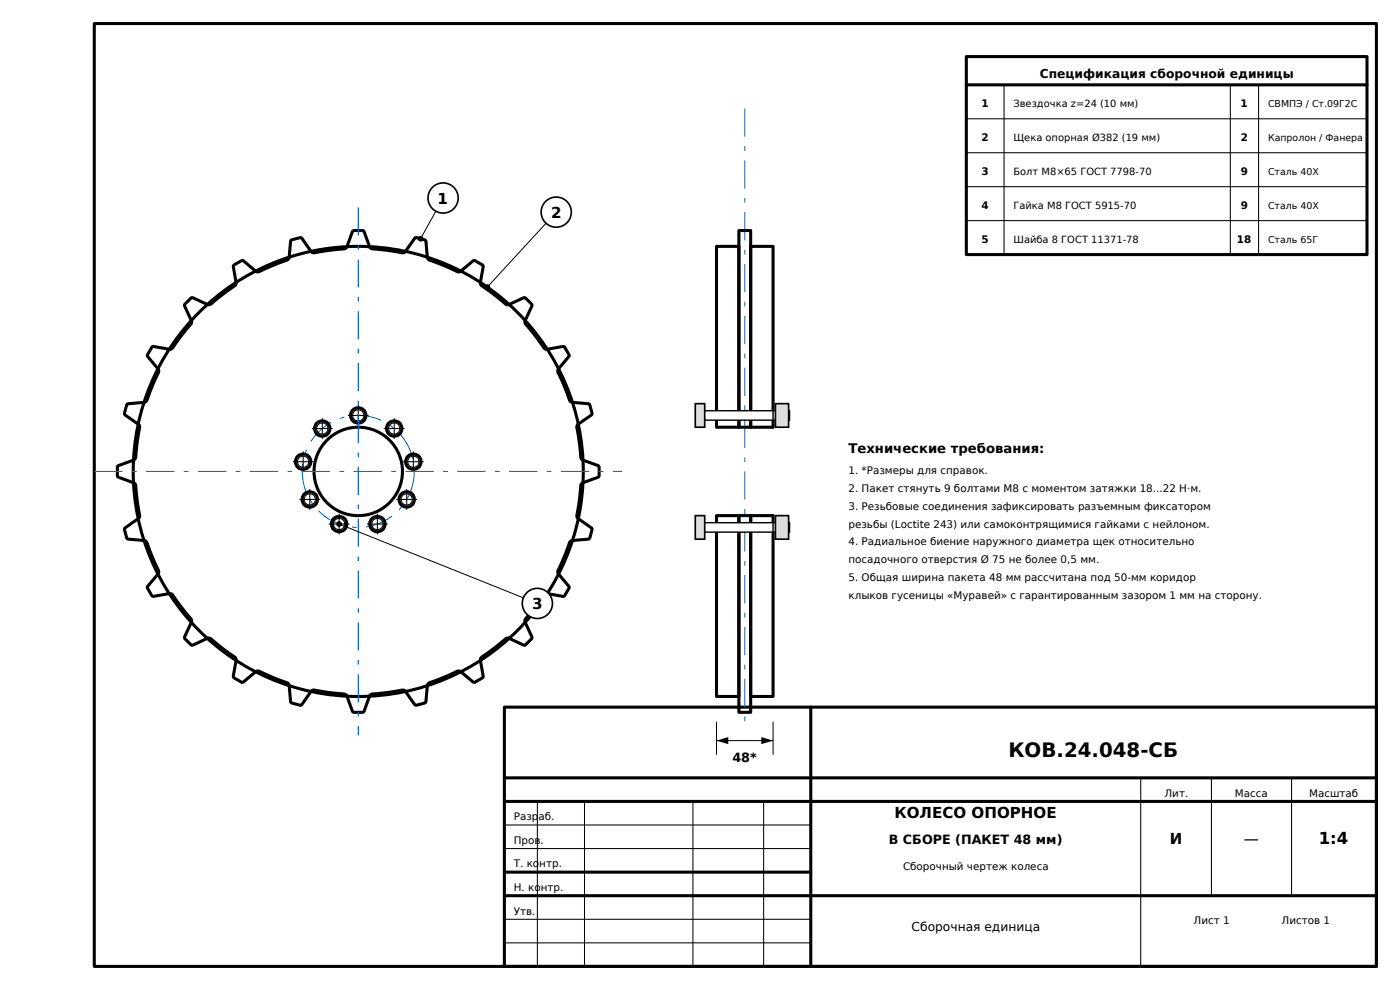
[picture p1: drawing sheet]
<svg xmlns="http://www.w3.org/2000/svg" width="297mm" height="210mm" viewBox="0 0 297 210" stroke-linecap="round" stroke-linejoin="round" font-family="sans-serif">
<g fill="none" stroke="#000" stroke-width=".65">
<path d="M20 5h272v200h-272zM39.3 64.5l1.5-1.4 3.4 1.6a4.6 4.6 0 0 0 2.1-1.5l3.7-2.9 .1-.4-.6-3.3 .1-.4 1.9-.9 2.8 2.2 .5 .2 6.1-2.5 .4-.5 .3-3.5 .3-.3 1.8-.5 .3 .1 2 2.9 .4 .2 5.7-.7a1.33 1.33 0 0 0 1.5-.5l1.2-3.2 .3-.3h1.8l.3 .1 1.2 3.3 .4 .4 6.5 .9 .7-.2 2-2.9 .3-.1 1.8 .5 .3 .3 .3 3.5 .3 .4 6.3 2.6 .5-.2 2.6-2.2h.4l1.6 .9 .1 .3-.6 3.4 .1 .5 5.3 4.1 .6 .1 3.2-1.4 .4 .1 1.4 1.5-1.5 3.3 .1 .7 4.1 5.2 .5 .1 3.5-.6 1.1 1.7-.1 .5-2.1 2.5-.2 .5 2.6 6.3 .4 .3 3.5 .3 .3 .3 .5 1.8-.1 .3-2.9 2-.2 .4 .7 5.7a1.33 1.33 0 0 0 .5 1.5l3.4 1.2 .1 .3v1.8l-.3 .4-3.2 1.1-.4 .6-.8 6.6 .2 .4 2.9 2 .1 .3-.5 1.8-.3 .3-3.3 .2a1.1 1.1 0 0 0-.9 1.2l-2.3 5.5 .2 .5 2.2 2.6v.4l-1.1 1.7-3.5-.6-.5 .1-4.1 5.2-.1 .7 1.5 3.3-1.4 1.5-.4 .1-3.2-1.4-.6 .1-5.3 4.1-.1 .5 .6 3.4-.1 .3-1.6 .9h-.4l-2.6-2.2-.5-.2-6.3 2.6-.3 .4-.3 3.5-.3 .3-1.8 .5-.3-.1-2-2.9-.4-.2-5.7 .7a1.33 1.33 0 0 0-1.5 .5l-1.1 3.2-.4 .3h-1.8l-.3-.1-1.2-3.3-.4-.4-6.5-.9-.7 .2-2 2.9-.3 .1-1.8-.5-.2-.2-.4-3.6-.4-.5-6.1-2.5-.5 .2-2.8 2.2-1.9-.9-.1-.4 .6-3.3-.2-.6-5.4-4.1h-.5l-3.1 1.4-.4-.1-1.4-1.5 1.5-3.2v-.5l-4-5.3-.7-.3-3.3 .6-.4-.2-.9-1.8 2.2-2.8 .2-.4-2.3-5.5a1.1 1.1 0 0 0-.9-1.2l-3.4-.3-.2-.2-.5-1.8 .1-.3 2.9-2 .2-.4-.7-5.7a1.33 1.33 0 0 0-.5-1.5l-3.2-1.1-.3-.4v-1.8l.1-.3 3.3-1.2 .4-.4 .9-6.5-.2-.7-2.9-2-.1-.3 .5-1.8 .3-.3 3.5-.3 .4-.3 2.6-6.3-.2-.5-2.1-2.5-.1-.5 1.1-1.7 3.5 .6 .5-.1 4.1-5.3 .1-.6-1.4-3.2zM107 150h185v55h-185zM172 150v55M107 165h185M107 170h185M107 185h65M107 190h185"/>
<circle cx="64.3" cy="97.9" r="1.63"/>
<circle cx="68.4" cy="90.9" r="1.63"/>
<circle cx="76" cy="88.1" r="1.63"/>
<circle cx="76" cy="100" r="47.7"/>
<circle cx="83.6" cy="90.9" r="1.63"/>
<circle cx="87.7" cy="97.9" r="1.63"/>
<circle cx="65.7" cy="105.9" r="1.63"/>
<circle cx="71.9" cy="111.2" r="1.63"/>
<circle cx="76" cy="100" r="9.4"/>
<circle cx="80" cy="111.2" r="1.63"/>
<circle cx="86.3" cy="105.9" r="1.63"/>
</g>
<g fill="none" stroke="#000" stroke-width=".22">
<path d="M62.1 97.9h4.4M64.3 95.7v4.4M66.2 90.9h4.4M68.4 88.7v4.4M73.8 88.1h4.4M76 85.9v4.4M81.4 90.9h4.4M83.6 88.7v4.4M85.5 97.9h4.4M87.7 95.7v4.4M63.5 105.9h4.4M65.7 103.7v4.4"/>
<path d="M69.7 111.2h4.4M71.9 109v4.4M77.9 111.2h4.4M80.1 109v4.4M84.1 105.9h4.4M86.3 103.7v4.4M107 175h65M107 180h65M114 170v35M124 170v35M147 170v35M162 170v35"/>
<path d="M242 165v40M257 165v25M274 165v25M107 195h65M107 200h65"/>
<circle cx="64.3" cy="97.9" r="1.19"/>
<circle cx="68.4" cy="90.9" r="1.19"/>
<circle cx="76" cy="88.1" r="1.19"/>
<circle cx="83.6" cy="90.9" r="1.19"/>
<circle cx="87.7" cy="97.9" r="1.19"/>
<circle cx="65.7" cy="105.9" r="1.19"/>
<circle cx="71.9" cy="111.2" r="1.19"/>
<circle cx="80" cy="111.2" r="1.19"/>
<circle cx="86.3" cy="105.9" r="1.19"/>
</g>
<g fill="none" stroke="#06c" stroke-width=".22" stroke-dasharray="6 2 1 2" stroke-linecap="butt">
<path d="M76 44v112M20 100h112"/>
<circle cx="76" cy="100" r="11.9"/>
</g>
<path d="M94 42l-4.8 8.6" fill="none" stroke="#000" stroke-width=".21"/>
<circle cx="89.2" cy="50.6" r=".6" fill="#000"/>
<circle cx="94" cy="42" r="3.2" fill="#fff" stroke="#000" stroke-width=".35"/>
<path d="M118 45l-14.6 15.9" fill="none" stroke="#000" stroke-width=".21"/>
<circle cx="103.4" cy="60.9" r=".6" fill="#000"/>
<circle cx="118" cy="45" r="3.2" fill="#fff" stroke="#000" stroke-width=".35"/>
<path d="M71.9 111.2l42.1 16.8" fill="none" stroke="#000" stroke-width=".21"/>
<circle cx="71.9" cy="111.2" r=".6" fill="#000"/>
<circle cx="114" cy="128" r="3.2" fill="#fff" stroke="#000" stroke-width=".35"/>
<path d="M158 23v132" fill="none" stroke="#06c" stroke-width=".22" stroke-dasharray="6 2 1 2" stroke-linecap="butt"/>
<path d="M152 52.3h4.8v38.3h-4.8zM156.8 48.9h2.5v41.7h-2.5zM159.3 52.3h4.7v38.3h-4.7zM152 109.4h4.8v38.3h-4.8zM156.8 109.4h2.5v41.7h-2.5zM159.3 109.4h4.7v38.3h-4.7z" fill="none" stroke="#000" stroke-width=".65"/>
<path d="M148.5 87.1h19v2h-19z" fill="#fff" stroke="#000" stroke-width=".3"/>
<g fill="#ddd" stroke="#000" stroke-width=".35">
<path d="M147.5 85.6h2v5h-2z"/>
<path d="M164.5 85.6h2.8v5h-2.8z"/>
</g>
<path d="M164 85.3v5.6" fill="none" stroke="#000" stroke-width=".3"/>
<path d="M148.5 110.9h19v2h-19z" fill="#fff" stroke="#000" stroke-width=".3"/>
<g fill="#ddd" stroke="#000" stroke-width=".35">
<path d="M147.5 109.4h2v5h-2z"/>
<path d="M164.5 109.4h2.8v5h-2.8z"/>
</g>
<path d="M164 109.1v5.6" fill="none" stroke="#000" stroke-width=".3"/>
<path d="M152 157.1h12M152 153.1v7M164 153.1v7" fill="none" stroke="#000" stroke-width=".21"/>
<path d="M152 157.1l2.5-.8v1.6zM161.5 156.3l2.5 .8-2.5 .8z" fill="#000"/>
<path d="M205 12h85v42h-85zM205 18h85" fill="none" stroke="#000" stroke-width=".65"/>
<path d="M213 18v36M261 18v36M267 18v36M205 25.2h85M205 32.4h85M205 39.6h85M205 46.8h85" fill="none" stroke="#000" stroke-width=".22"/>
<text font-size="4.2" x="213.9" y="160.5">КОВ.24.048-СБ</text>
<text font-size="3.5" x="279.7" y="179">1:4</text>
<g font-size="3.2">
<text x="92.8" y="43.2">1</text>
<text x="116.9" y="46.2">2</text>
<text x="112.9" y="129.2">3</text>
<text x="189.8" y="173.5">КОЛЕСО ОПОРНОЕ</text>
<text x="248.2" y="179">И</text>
<text x="263.9" y="179">—</text>
</g>
<text font-size="2.8" x="180" y="96">Технические требования:</text>
<g font-size="2.7">
<text x="155.4" y="161.6">48*</text>
<text x="188.6" y="179">В СБОРЕ (ПАКЕТ 48 мм)</text>
</g>
<g font-size="2.6">
<text x="220.6" y="16.5">Спецификация сборочной единицы</text>
<text x="193.4" y="197.5">Сборочная единица</text>
</g>
<g font-size="2.2">
<text x="208.2" y="22.8">1</text>
<text x="263.2" y="22.8">1</text>
<text x="208.2" y="30">2</text>
<text x="263.2" y="30">2</text>
<text x="208.2" y="37.2">3</text>
<text x="263.2" y="37.2">9</text>
<text x="208.2" y="44.4">4</text>
<text x="263.2" y="44.4">9</text>
<text x="208.2" y="51.6">5</text>
<text x="262.4" y="51.6">18</text>
<text x="180" y="100.5">1. *Размеры для справок.</text>
<text x="180" y="104.3">2. Пакет стянуть 9 болтами М8 с моментом затяжки 18...22 Н·м.</text>
<text x="180" y="108.1">3. Резьбовые соединения зафиксировать разъемным фиксатором</text>
<text x="180" y="111.9">резьбы (Loctite 243) или самоконтрящимися гайками с нейлоном.</text>
<text x="180" y="115.7">4. Радиальное биение наружного диаметра щек относительно</text>
<text x="180" y="119.5">посадочного отверстия Ø 75 не более 0,5 мм.</text>
<text x="180" y="123.3">5. Общая ширина пакета 48 мм рассчитана под 50-мм коридор</text>
<text x="180" y="127.1">клыков гусеницы «Муравей» с гарантированным зазором 1 мм на сторону.</text>
<text x="109" y="174">Разраб.</text>
<text x="247" y="169">Лит.</text>
<text x="262" y="169">Масса</text>
<text x="277.7" y="169">Масштаб</text>
<text x="109" y="179">Пров.</text>
<text x="109" y="184">Т. контр.</text>
<text x="191.6" y="184.5">Сборочный чертеж колеса</text>
<text x="109" y="189">Н. контр.</text>
<text x="109" y="194">Утв.</text>
<text x="253.2" y="196">Лист 1</text>
<text x="271.9" y="196">Листов 1</text>
</g>
<g font-size="2.1">
<text x="215" y="22.8">Звездочка z=24 (10 мм)</text>
<text x="215" y="30">Щека опорная Ø382 (19 мм)</text>
<text x="215" y="37.2">Болт М8×65 ГОСТ 7798-70</text>
<text x="215" y="44.4">Гайка М8 ГОСТ 5915-70</text>
<text x="215" y="51.6">Шайба 8 ГОСТ 11371-78</text>
</g>
<g font-size="2">
<text x="269" y="22.8">СВМПЭ / Ст.09Г2С</text>
<text x="269" y="30">Капролон / Фанера</text>
<text x="269" y="37.2">Сталь 40Х</text>
<text x="269" y="44.4">Сталь 40Х</text>
<text x="269" y="51.6">Сталь 65Г</text>
</g>
</svg>
